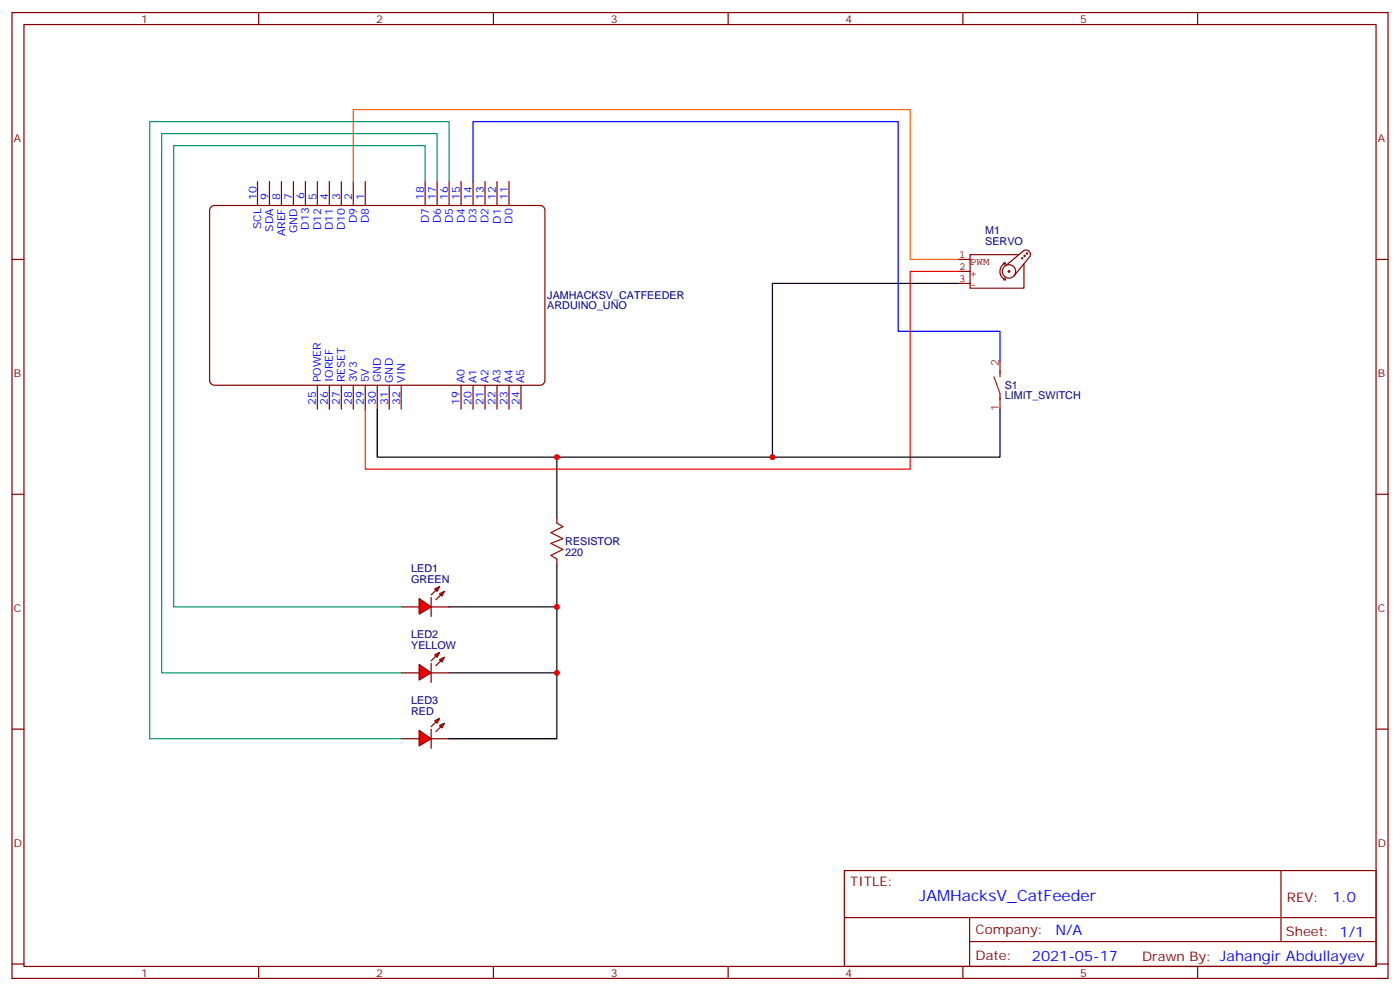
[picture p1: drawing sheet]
<svg xmlns="http://www.w3.org/2000/svg" width="412mm" height="292mm" viewBox="0 0 412 292" stroke-linecap="round" stroke-linejoin="round" font-family="sans-serif">
<g fill="none" stroke="#870000" stroke-width=".35">
<path d="M3.5 3.7h405.4v284.3h-405.4zM7.1 7.2h398.2v277.3h-398.2zM76.2 3.7v3.5M145.3 3.7v3.5M214.5 3.7v3.5M283.6 3.7v3.5M352.8 3.7v3.5M75.8 53.4v7.1M79.4 53.4v7.1M82.9 53.4v7.1M86.4 53.4v7.1M90 53.4v7.1"/>
<path d="M93.5 53.4v7.1M97 53.4v7.1M100.5 53.4v7.1M104.1 53.4v7.1M107.6 53.4v7.1M125.2 53.4v7.1M128.8 53.4v7.1M132.3 53.4v7.1M135.8 53.4v7.1M139.3 53.4v7.1M142.9 53.4v7.1M146.4 53.4v7.1"/>
<path d="M149.9 53.4v7.1M3.5 76.4h3.6M405.3 76.4h3.6M93.5 113.4v7.1M97 113.4v7.1M100.5 113.4v7.1M104.1 113.4v7.1M107.6 113.4v7.1M111.1 113.4v7.1M114.7 113.4v7.1M118.2 113.4v7.1M135.8 113.4v7.1"/>
<path d="M139.3 113.4v7.1M142.9 113.4v7.1M146.4 113.4v7.1M149.9 113.4v7.1M153.5 113.4v7.1M3.5 145.5h3.6M405.3 145.5h3.6M3.5 214.7h3.6M405.3 214.7h3.6M248.7 256.3h156.6v28.2h-156.6zM377.3 256.3v20.9M248.7 270.1h156.5"/>
<path d="M285.6 277.2h119.6M285.6 270.1v14.2M3.5 283.8h3.6M76.2 284.5v3.5M145.3 284.5v3.5M214.5 284.5v3.5M283.6 284.5v3.5M352.8 284.5v3.5M405.3 283.8h3.6"/>
</g>
<path d="M62.1 61.1l1-.6h96a1.41 1.41 0 0 1 1.4 1.4v50.1a1.51 1.51 0 0 1-1.4 1.4h-96a1.51 1.51 0 0 1-1.4-1.4v-50.1z" fill="none" stroke="#800000" stroke-width=".35"/>
<path d="M292.8 110.9l1.8 5v4.6M294.6 106.4v4.5" fill="none" stroke="#8c2424" stroke-width=".35"/>
<g fill="none" stroke="#850000" stroke-width=".35">
<path d="M282.2 76.4h3.6M282.2 79.9h3.6M295.5 77.4h.7l-.2 .6M296.2 77.4a2.68 2.68 0 0 0-1.7 2.5 2.68 2.68 0 0 0 1.7 2.5M296.3 78.1l5.3-4.4a1.31 1.31 0 0 1 1.5 .3 1.31 1.31 0 0 1 .3 1.5l-4.8 5.8M297.5 79.9l-.3-.2-.2 .2 .4 .2M299.2 79.9a1.98 1.98 0 0 0-2.9-1.7 1.98 1.98 0 0 0-.2 3.4 1.98 1.98 0 0 0 3.1-1.5M299.9 75h-14.1v9.8h15.8v-7M301.3 76l-.2-.2-.2 .2 .3 .1M302 75.3l-.2-.2-.2 .2 .3 .1M302.7 74.6l-.2-.2-.2 .2 .3 .1M282.2 83.4h3.6"/>
<path d="M295.6 82.4h.6M296 81.8l.2 .6"/>
</g>
<g fill="#f00" stroke="#870000" stroke-width=".35">
<path d="M123.5 176.2l3.5 2.5-3.5 2.1z"/>
<path d="M127 175.9v5.6z"/>
</g>
<g fill="#870000" stroke="#870000" stroke-width=".35">
<path d="M127 175.2l1.4-1.5z"/>
<path d="M128.4 176.6l1.4-1.4z"/>
</g>
<g fill="#f00" stroke="#870000" stroke-width=".35">
<path d="M128.1 173.4l1.4-.7-.7 1.4z"/>
<path d="M129.5 174.8l1.4-.7-.7 1.4z"/>
</g>
<path d="M118.2 178.7h5.3M127 178.7h5.3" fill="none" stroke="#870000" stroke-width=".35"/>
<g fill="#f00" stroke="#870000" stroke-width=".35">
<path d="M123.5 195.6l3.5 2.5-3.5 2.1z"/>
<path d="M127 195.3v5.6z"/>
</g>
<g fill="#870000" stroke="#870000" stroke-width=".35">
<path d="M127 194.6l1.4-1.5z"/>
<path d="M128.4 196l1.4-1.4z"/>
</g>
<g fill="#f00" stroke="#870000" stroke-width=".35">
<path d="M128.1 192.8l1.4-.7-.7 1.4z"/>
<path d="M129.5 194.2l1.4-.7-.7 1.4z"/>
</g>
<path d="M118.2 198.1h5.3M127 198.1h5.3" fill="none" stroke="#870000" stroke-width=".35"/>
<g fill="#f00" stroke="#870000" stroke-width=".35">
<path d="M123.5 215l3.5 2.5-3.5 2.1z"/>
<path d="M127 214.7v5.6z"/>
</g>
<g fill="#870000" stroke="#870000" stroke-width=".35">
<path d="M127 214l1.4-1.5z"/>
<path d="M128.4 215.4l1.4-1.4z"/>
</g>
<g fill="#f00" stroke="#870000" stroke-width=".35">
<path d="M128.1 212.2l1.4-.7-.7 1.4z"/>
<path d="M129.5 213.6l1.4-.7-.7 1.4z"/>
</g>
<path d="M164 152.2v1.8M164 164.6v1.7M118.2 217.5h5.3M127 217.5h5.3" fill="none" stroke="#870000" stroke-width=".35"/>
<path d="M282.2 83.4h-54.7v51.2h-116.4v-14.1M164 134.6v17.6M294.6 120.5v14.1h-67.1M132.3 178.7h31.7M164 166.3v51.2h-31.7M132.3 198.1h31.7" fill="none" stroke="#000" stroke-width=".35"/>
<path d="M104.1 53.4v-21.1h164v44.1h14.1" fill="none" stroke="#f60" stroke-width=".35"/>
<path d="M125.2 53.4v-10.5h-74v135.8h67M128.8 53.4v-14.1h-81.2v158.8h70.6M132.3 53.4v-17.6h-88.2v181.7h74.1" fill="none" stroke="#096" stroke-width=".35"/>
<path d="M164 154l1.8 1-3.5 1.8 3.5 1.8-3.5 1.4 3.5 1.7-3.5 1.8 1.7 1.1" fill="none" stroke="#a10000" stroke-width=".35"/>
<path d="M139.3 53.4v-17.6h125.3v61.7h30v8.9" fill="none" stroke="#00f" stroke-width=".35"/>
<path d="M282.2 79.9h-14.1v58.2h-160.5v-17.6" fill="none" stroke="#f00" stroke-width=".35"/>
<g fill="#c00">
<circle cx="164" cy="134.6" r=".88"/>
<circle cx="164" cy="198.1" r=".88"/>
<circle cx="164" cy="178.7" r=".88"/>
<circle cx="227.5" cy="134.6" r=".88"/>
</g>
<text font-size="4.6" fill="#00f" x="270.8" y="265.3">JAMHacksV_CatFeeder</text>
<g font-size="4.2" fill="#00f">
<text x="392.5" y="265.6">1.0</text>
<text x="310.9" y="275.1">N/A</text>
<text x="304" y="282.9">2021-05-17</text>
</g>
<g font-size="3.9" fill="#800">
<text x="250.5" y="260.9">TITLE:</text>
<text x="379.1" y="265.6">REV:</text>
<text x="287.4" y="275.1">Company:</text>
<text x="378.7" y="275.7">Sheet: 1/1</text>
<text x="287.4" y="282.8">Date:</text>
<text x="336.4" y="282.8">Drawn By: Jahangir Abdullayev</text>
</g>
<g font-size="3.2" fill="#800">
<text x="41.6" y="6.7">1</text>
<text x="110.8" y="6.7">2</text>
<text x="179.9" y="6.7">3</text>
<text x="249.1" y="6.7">4</text>
<text x="318.2" y="6.7">5</text>
<text x="4.1" y="41.8">A</text>
<text x="405.9" y="41.8">A</text>
<text x="4.1" y="110.9">B</text>
<text x="405.9" y="110.9">B</text>
<text x="4.1" y="180.1">C</text>
<text x="405.9" y="180.1">C</text>
<text x="4.1" y="249.2">D</text>
<text x="405.9" y="249.2">D</text>
<text x="41.6" y="287.5">1</text>
<text x="110.8" y="287.5">2</text>
<text x="179.9" y="287.5">3</text>
<text x="249.1" y="287.5">4</text>
<text x="318.2" y="287.5">5</text>
</g>
<g font-size="3.2" fill="#00f">
<text x="75.5" y="58.9" transform="rotate(-90 75.5 58.9)">10</text>
<text x="79" y="58.9" transform="rotate(-90 79 58.9)">9</text>
<text x="82.6" y="58.9" transform="rotate(-90 82.6 58.9)">8</text>
<text x="86.1" y="58.9" transform="rotate(-90 86.1 58.9)">7</text>
<text x="89.6" y="58.6" transform="rotate(-90 89.6 58.6)">6</text>
<text x="93.2" y="58.8" transform="rotate(-90 93.2 58.8)">5</text>
<text x="96.7" y="58.8" transform="rotate(-90 96.7 58.8)">4</text>
<text x="100.2" y="58.8" transform="rotate(-90 100.2 58.8)">3</text>
<text x="103.7" y="58.8" transform="rotate(-90 103.7 58.8)">2</text>
<text x="107.2" y="58.8" transform="rotate(-90 107.2 58.8)">1</text>
<text x="124.9" y="58.7" transform="rotate(-90 124.9 58.7)">18</text>
<text x="128.4" y="58.7" transform="rotate(-90 128.4 58.7)">17</text>
<text x="131.9" y="58.7" transform="rotate(-90 131.9 58.7)">16</text>
<text x="135.5" y="58.7" transform="rotate(-90 135.5 58.7)">15</text>
<text x="139" y="58.7" transform="rotate(-90 139 58.7)">14</text>
<text x="142.5" y="58.7" transform="rotate(-90 142.5 58.7)">13</text>
<text x="146.1" y="58.9" transform="rotate(-90 146.1 58.9)">12</text>
<text x="149.6" y="58.9" transform="rotate(-90 149.6 58.9)">11</text>
<text x="105.1" y="65.7" transform="rotate(-90 105.1 65.7)">D9</text>
<text x="108.7" y="65.7" transform="rotate(-90 108.7 65.7)">D8</text>
<text x="126.3" y="65.7" transform="rotate(-90 126.3 65.7)">D7</text>
<text x="129.8" y="65.7" transform="rotate(-90 129.8 65.7)">D6</text>
<text x="133.3" y="65.7" transform="rotate(-90 133.3 65.7)">D5</text>
<text x="136.9" y="65.7" transform="rotate(-90 136.9 65.7)">D4</text>
<text x="140.4" y="65.7" transform="rotate(-90 140.4 65.7)">D3</text>
<text x="143.9" y="65.7" transform="rotate(-90 143.9 65.7)">D2</text>
<text x="147.5" y="65.8" transform="rotate(-90 147.5 65.8)">D1</text>
<text x="151" y="65.8" transform="rotate(-90 151 65.8)">D0</text>
<text x="76.9" y="67.5" transform="rotate(-90 76.9 67.5)">SCL</text>
<text x="80.5" y="68.2" transform="rotate(-90 80.5 68.2)">SDA</text>
<text x="84" y="69.6" transform="rotate(-90 84 69.6)">AREF</text>
<text x="87.5" y="68.7" transform="rotate(-90 87.5 68.7)">GND</text>
<text x="91" y="67.6" transform="rotate(-90 91 67.6)">D13</text>
<text x="94.6" y="67.7" transform="rotate(-90 94.6 67.7)">D12</text>
<text x="98.1" y="67.7" transform="rotate(-90 98.1 67.7)">D11</text>
<text x="101.6" y="67.7" transform="rotate(-90 101.6 67.7)">D10</text>
<text x="94.5" y="112.6" transform="rotate(-90 94.5 112.6)">POWER</text>
<text x="98" y="112.6" transform="rotate(-90 98 112.6)">IOREF</text>
<text x="101.6" y="112.6" transform="rotate(-90 101.6 112.6)">RESET</text>
<text x="105.1" y="112.6" transform="rotate(-90 105.1 112.6)">3V3</text>
<text x="108.6" y="112.6" transform="rotate(-90 108.6 112.6)">5V</text>
<text x="112.1" y="112.6" transform="rotate(-90 112.1 112.6)">GND</text>
<text x="115.7" y="112.7" transform="rotate(-90 115.7 112.7)">GND</text>
<text x="119.2" y="112.7" transform="rotate(-90 119.2 112.7)">VIN</text>
<text x="136.8" y="112.8" transform="rotate(-90 136.8 112.8)">A0</text>
<text x="140.3" y="112.8" transform="rotate(-90 140.3 112.8)">A1</text>
<text x="143.9" y="112.8" transform="rotate(-90 143.9 112.8)">A2</text>
<text x="147.4" y="112.8" transform="rotate(-90 147.4 112.8)">A3</text>
<text x="150.9" y="112.8" transform="rotate(-90 150.9 112.8)">A4</text>
<text x="154.4" y="112.8" transform="rotate(-90 154.4 112.8)">A5</text>
<text x="93.1" y="119.1" transform="rotate(-90 93.1 119.1)">25</text>
<text x="96.6" y="119.1" transform="rotate(-90 96.6 119.1)">26</text>
<text x="100.1" y="119.1" transform="rotate(-90 100.1 119.1)">27</text>
<text x="103.7" y="119.1" transform="rotate(-90 103.7 119.1)">28</text>
<text x="107.2" y="119.1" transform="rotate(-90 107.2 119.1)">29</text>
<text x="110.7" y="119.1" transform="rotate(-90 110.7 119.1)">30</text>
<text x="114.3" y="119.2" transform="rotate(-90 114.3 119.2)">31</text>
<text x="117.8" y="119.2" transform="rotate(-90 117.8 119.2)">32</text>
<text x="135.4" y="119.3" transform="rotate(-90 135.4 119.3)">19</text>
<text x="138.9" y="119.3" transform="rotate(-90 138.9 119.3)">20</text>
<text x="142.5" y="119.3" transform="rotate(-90 142.5 119.3)">21</text>
<text x="146" y="119.3" transform="rotate(-90 146 119.3)">22</text>
<text x="149.5" y="119.3" transform="rotate(-90 149.5 119.3)">23</text>
<text x="153" y="119.3" transform="rotate(-90 153 119.3)">24</text>
</g>
<g font-size="3.2" fill="#000080">
<text x="290.2" y="69">M1</text>
<text x="290.2" y="72.2">SERVO</text>
<text x="161.2" y="88.1">JAMHACKSV_CATFEEDER</text>
<text x="161.2" y="91.1">ARDUINO_UNO</text>
<text x="296" y="117.4">LIMIT_SWITCH</text>
<text x="296" y="114.5">S1</text>
<text x="166.5" y="160.4">RESISTOR</text>
<text x="166.5" y="163.6">220</text>
<text x="121.1" y="171.6">GREEN</text>
<text x="121.1" y="168.5">LED1</text>
<text x="121.1" y="191">YELLOW</text>
<text x="121.1" y="187.9">LED2</text>
<text x="121.1" y="207.3">LED3</text>
<text x="121.1" y="210.4">RED</text>
</g>
<g font-size="3.2" fill="#840000">
<text x="282.6" y="76">1</text>
<text x="285.8" y="77.9">PWM</text>
<text x="282.6" y="79.6">2</text>
<text x="282.6" y="83.1">3</text>
<text x="285.8" y="81.4">+</text>
<text x="285.8" y="84.9">-</text>
</g>
<g font-size="3.2" fill="#8d2323">
<text x="294.2" y="107.8" transform="rotate(-90 294.2 107.8)">2</text>
<text x="294.2" y="121.1" transform="rotate(-90 294.2 121.1)">1</text>
</g>
</svg>
